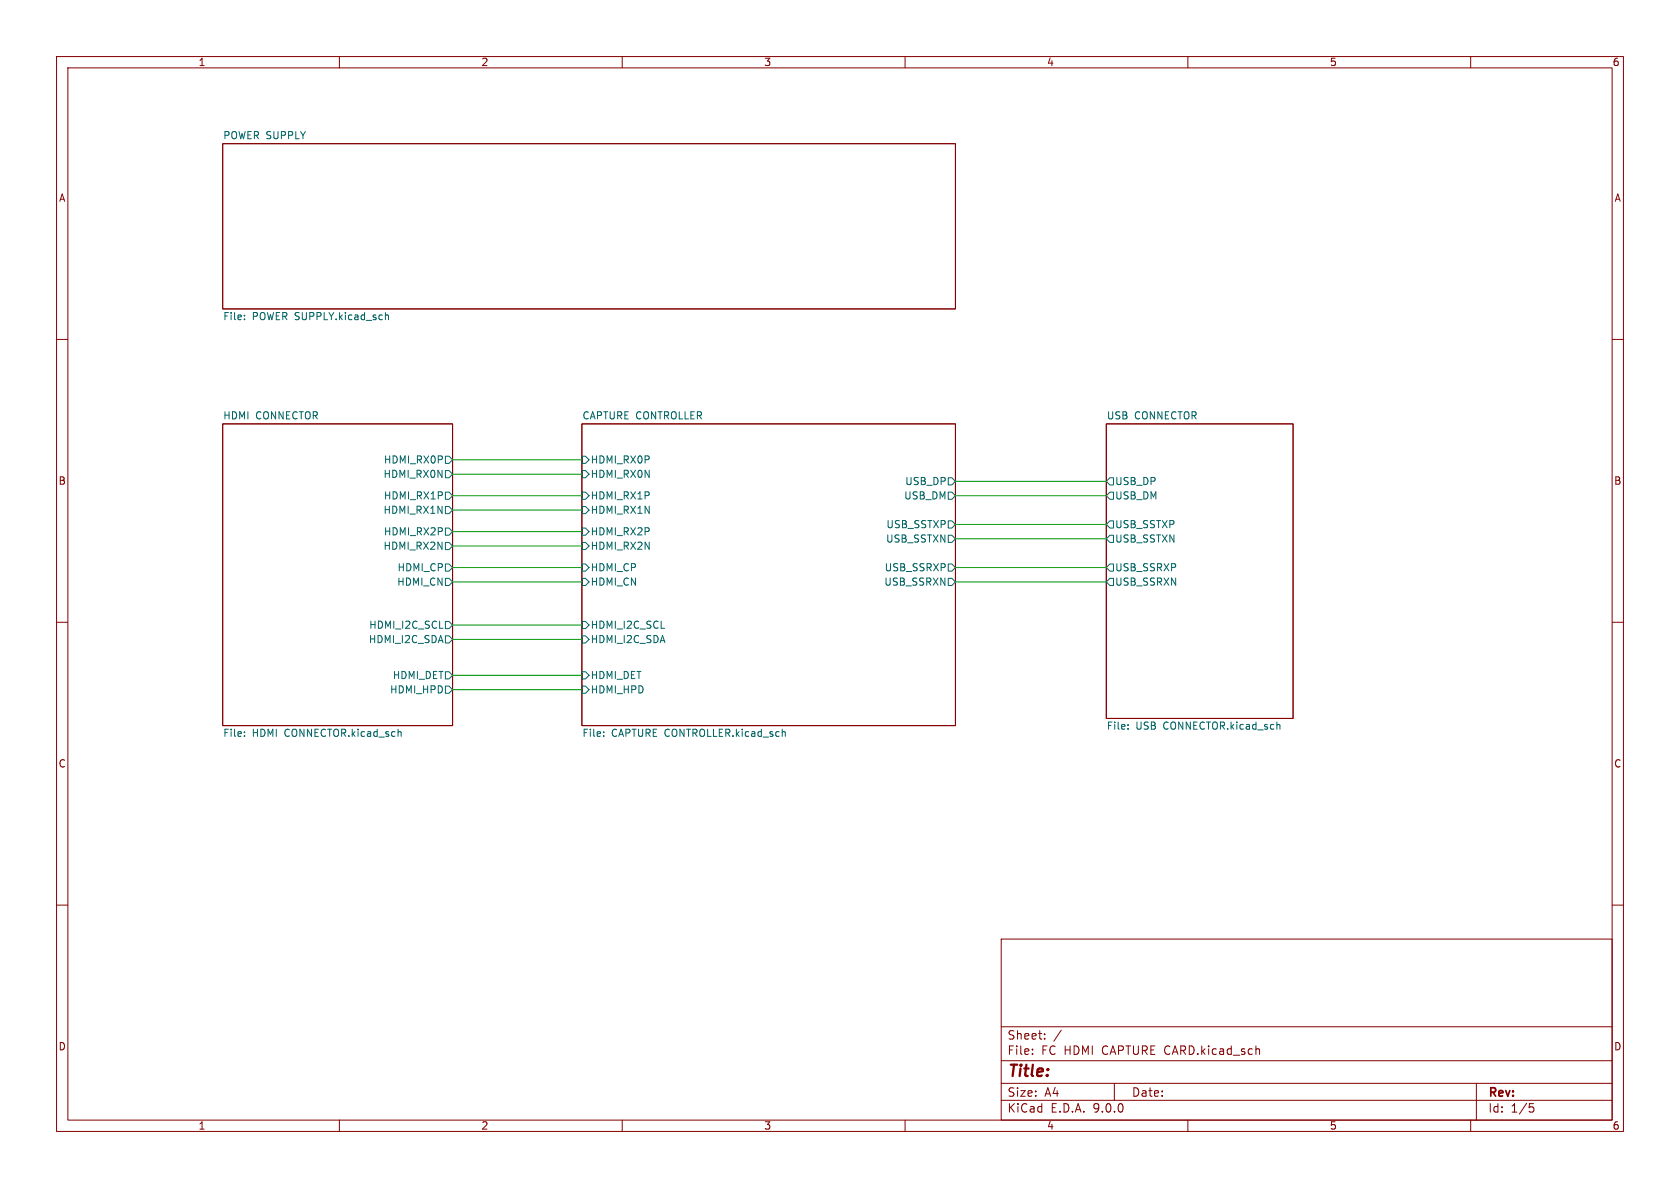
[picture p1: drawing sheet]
(kicad_sch
 (version 20250114)
 (generator "eeschema")
 (generator_version "9.0")
 (paper "A4")
 (lib_symbols)
 (wire
  (pts (xy 80.01 102.87) (xy 102.87 102.87))
  (stroke (width 0) (type default)))
 (wire
  (pts (xy 80.01 119.38) (xy 102.87 119.38))
  (stroke (width 0) (type default)))
 (wire
  (pts (xy 168.91 100.33) (xy 195.58 100.33))
  (stroke (width 0) (type default)))
 (wire
  (pts (xy 168.91 92.71) (xy 195.58 92.71))
  (stroke (width 0) (type default)))
 (wire
  (pts (xy 80.01 121.92) (xy 102.87 121.92))
  (stroke (width 0) (type default)))
 (wire
  (pts (xy 80.01 110.49) (xy 102.87 110.49))
  (stroke (width 0) (type default)))
 (wire
  (pts (xy 80.01 87.63) (xy 102.87 87.63))
  (stroke (width 0) (type default)))
 (wire
  (pts (xy 80.01 113.03) (xy 102.87 113.03))
  (stroke (width 0) (type default)))
 (wire
  (pts (xy 80.01 90.17) (xy 102.87 90.17))
  (stroke (width 0) (type default)))
 (wire
  (pts (xy 80.01 93.98) (xy 102.87 93.98))
  (stroke (width 0) (type default)))
 (wire
  (pts (xy 168.91 95.25) (xy 195.58 95.25))
  (stroke (width 0) (type default)))
 (wire
  (pts (xy 80.01 96.52) (xy 102.87 96.52))
  (stroke (width 0) (type default)))
 (wire
  (pts (xy 168.91 85.09) (xy 195.58 85.09))
  (stroke (width 0) (type default)))
 (wire
  (pts (xy 80.01 100.33) (xy 102.87 100.33))
  (stroke (width 0) (type default)))
 (wire
  (pts (xy 80.01 81.28) (xy 102.87 81.28))
  (stroke (width 0) (type default)))
 (wire
  (pts (xy 80.01 83.82) (xy 102.87 83.82))
  (stroke (width 0) (type default)))
 (wire
  (pts (xy 168.91 87.63) (xy 195.58 87.63))
  (stroke (width 0) (type default)))
 (wire
  (pts (xy 168.91 102.87) (xy 195.58 102.87))
  (stroke (width 0) (type default)))
 (sheet
  (at 195.58 74.93)
  (size 33.02 52.07)
  (exclude_from_sim no)
  (in_bom yes)
  (on_board yes)
  (dnp no)
  (fields_autoplaced yes)
  (stroke (width 0.1524) (type solid))
  (fill (color 0 0 0 0.0000))
  (property "Sheetname" "USB CONNECTOR" (at 195.58 74.2184 0) (effects (font (size 1.27 1.27)) (justify left bottom)))
  (property "Sheetfile" "USB CONNECTOR.kicad_sch" (at 195.58 127.5846 0) (effects (font (size 1.27 1.27)) (justify left top)))
  (pin "USB_SSTXN" output (at 195.58 95.25 180) (effects (font (size 1.27 1.27)) (justify left)))
  (pin "USB_DP" output (at 195.58 85.09 180) (effects (font (size 1.27 1.27)) (justify left)))
  (pin "USB_SSTXP" output (at 195.58 92.71 180) (effects (font (size 1.27 1.27)) (justify left)))
  (pin "USB_DN" output (at 195.58 87.63 180) (effects (font (size 1.27 1.27)) (justify left)))
  (pin "USB_SSRXN" output (at 195.58 102.87 180) (effects (font (size 1.27 1.27)) (justify left)))
  (pin "USB_SSRXP" output (at 195.58 100.33 180) (effects (font (size 1.27 1.27)) (justify left))))
 (sheet
  (at 39.37 25.4)
  (size 129.54 29.21)
  (exclude_from_sim no)
  (in_bom yes)
  (on_board yes)
  (dnp no)
  (fields_autoplaced yes)
  (stroke (width 0.1524) (type solid))
  (fill (color 0 0 0 0.0000))
  (property "Sheetname" "POWER SUPPLY" (at 39.37 24.6884 0) (effects (font (size 1.27 1.27)) (justify left bottom)))
  (property "Sheetfile" "POWER SUPPLY.kicad_sch" (at 39.37 55.1946 0) (effects (font (size 1.27 1.27)) (justify left top))))
 (sheet
  (at 102.87 74.93)
  (size 66.04 53.34)
  (exclude_from_sim no)
  (in_bom yes)
  (on_board yes)
  (dnp no)
  (fields_autoplaced yes)
  (stroke (width 0.1524) (type solid))
  (fill (color 0 0 0 0.0000))
  (property "Sheetname" "CAPTURE CONTROLLER" (at 102.87 74.2184 0) (effects (font (size 1.27 1.27)) (justify left bottom)))
  (property "Sheetfile" "CAPTURE CONTROLLER.kicad_sch" (at 102.87 128.8546 0) (effects (font (size 1.27 1.27)) (justify left top)))
  (pin "HDMI_RX1N" input (at 102.87 90.17 180) (effects (font (size 1.27 1.27)) (justify left)))
  (pin "HDMI_RX1P" input (at 102.87 87.63 180) (effects (font (size 1.27 1.27)) (justify left)))
  (pin "HDMI_RX2N" input (at 102.87 96.52 180) (effects (font (size 1.27 1.27)) (justify left)))
  (pin "HDMI_RX2P" input (at 102.87 93.98 180) (effects (font (size 1.27 1.27)) (justify left)))
  (pin "HDMI_CP" input (at 102.87 100.33 180) (effects (font (size 1.27 1.27)) (justify left)))
  (pin "HDMI_CN" input (at 102.87 102.87 180) (effects (font (size 1.27 1.27)) (justify left)))
  (pin "HDMI_RX0P" input (at 102.87 81.28 180) (effects (font (size 1.27 1.27)) (justify left)))
  (pin "HDMI_RX0N" input (at 102.87 83.82 180) (effects (font (size 1.27 1.27)) (justify left)))
  (pin "HDMI_DET" input (at 102.87 119.38 180) (effects (font (size 1.27 1.27)) (justify left)))
  (pin "HDMI_HPD" input (at 102.87 121.92 180) (effects (font (size 1.27 1.27)) (justify left)))
  (pin "HDMI_I2C_SDA" input (at 102.87 113.03 180) (effects (font (size 1.27 1.27)) (justify left)))
  (pin "HDMI_I2C_SCL" input (at 102.87 110.49 180) (effects (font (size 1.27 1.27)) (justify left)))
  (pin "USB_DP" output (at 168.91 85.09 0) (effects (font (size 1.27 1.27)) (justify right)))
  (pin "USB_SSRXN" output (at 168.91 102.87 0) (effects (font (size 1.27 1.27)) (justify right)))
  (pin "USB_DN" output (at 168.91 87.63 0) (effects (font (size 1.27 1.27)) (justify right)))
  (pin "USB_SSTXP" output (at 168.91 92.71 0) (effects (font (size 1.27 1.27)) (justify right)))
  (pin "USB_SSRXP" output (at 168.91 100.33 0) (effects (font (size 1.27 1.27)) (justify right)))
  (pin "USB_SSTXN" output (at 168.91 95.25 0) (effects (font (size 1.27 1.27)) (justify right))))
 (sheet
  (at 39.37 74.93)
  (size 40.64 53.34)
  (exclude_from_sim no)
  (in_bom yes)
  (on_board yes)
  (dnp no)
  (fields_autoplaced yes)
  (stroke (width 0.1524) (type solid))
  (fill (color 0 0 0 0.0000))
  (property "Sheetname" "HDMI CONNECTOR" (at 39.37 74.2184 0) (effects (font (size 1.27 1.27)) (justify left bottom)))
  (property "Sheetfile" "HDMI CONNECTOR.kicad_sch" (at 39.37 128.8546 0) (effects (font (size 1.27 1.27)) (justify left top)))
  (pin "HDMI_RX1N" output (at 80.01 90.17 0) (effects (font (size 1.27 1.27)) (justify right)))
  (pin "HDMI_HPD" output (at 80.01 121.92 0) (effects (font (size 1.27 1.27)) (justify right)))
  (pin "HDMI_DET" output (at 80.01 119.38 0) (effects (font (size 1.27 1.27)) (justify right)))
  (pin "HDMI_I2C_SDA" output (at 80.01 113.03 0) (effects (font (size 1.27 1.27)) (justify right)))
  (pin "HDMI_I2C_SCL" output (at 80.01 110.49 0) (effects (font (size 1.27 1.27)) (justify right)))
  (pin "HDMI_RX0P" output (at 80.01 81.28 0) (effects (font (size 1.27 1.27)) (justify right)))
  (pin "HDMI_RX2P" output (at 80.01 93.98 0) (effects (font (size 1.27 1.27)) (justify right)))
  (pin "HDMI_RX0N" output (at 80.01 83.82 0) (effects (font (size 1.27 1.27)) (justify right)))
  (pin "HDMI_RX1P" output (at 80.01 87.63 0) (effects (font (size 1.27 1.27)) (justify right)))
  (pin "HDMI_CP" output (at 80.01 100.33 0) (effects (font (size 1.27 1.27)) (justify right)))
  (pin "HDMI_CN" output (at 80.01 102.87 0) (effects (font (size 1.27 1.27)) (justify right)))
  (pin "HDMI_RX2N" output (at 80.01 96.52 0) (effects (font (size 1.27 1.27)) (justify right))))
 (sheet_instances
  (path ""
   (page "1")))
 (embedded_fonts no))
